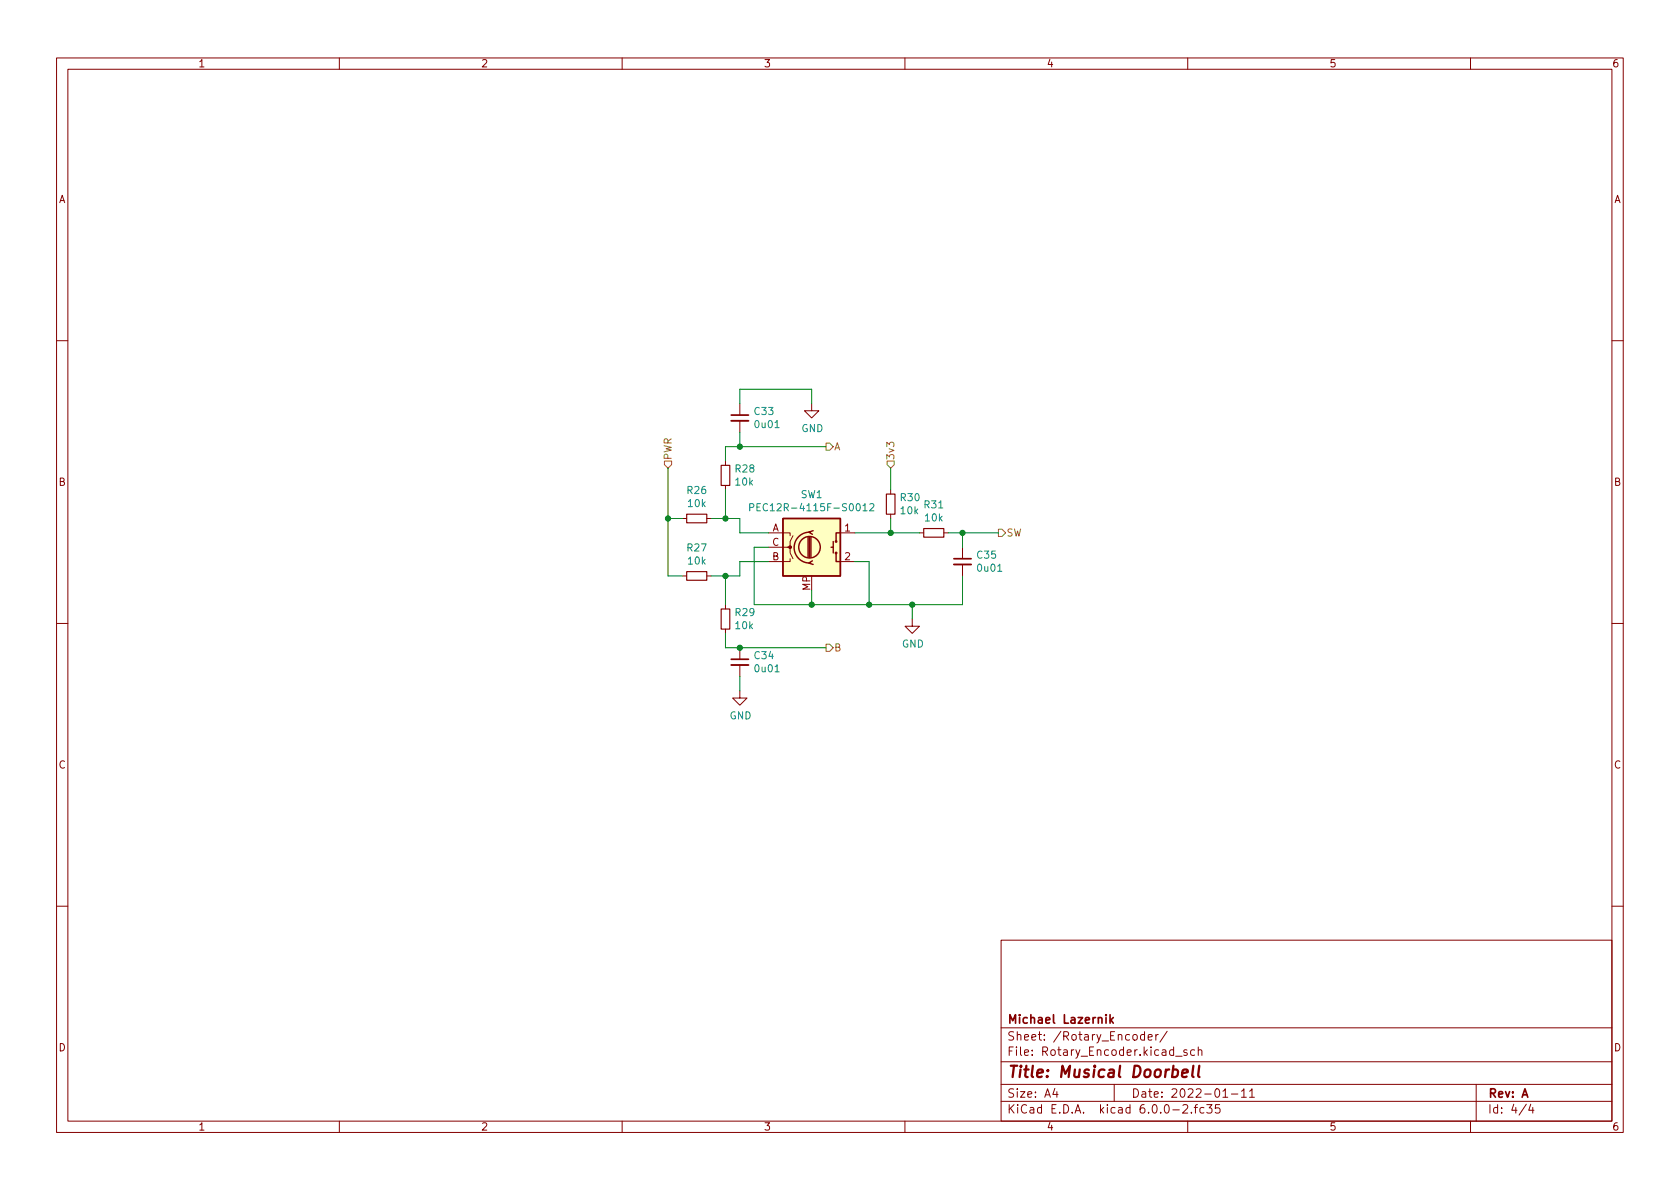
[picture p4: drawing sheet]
<svg xmlns="http://www.w3.org/2000/svg" width="297mm" height="210mm" viewBox="0 0 297 210" stroke-linecap="round" stroke-linejoin="round" font-family="sans-serif">
<g fill="none" stroke="#840000" stroke-width=".18">
<path d="M10 10.2h277v190.1h-277zM12 12.2h273v186.1h-273zM60 10.2v2M110 10.2v2M160 10.2v2M210 10.2v2M260 10.2v2M10 60.2h2M130.8 71.4v2M130.8 74.4v2M143.5 71.4v1.2h1.3l-1.3 1.3-1.3-1.3h1.3M285 60.2h2"/>
<path d="M120.6 91.7h.8M125 91.7h.7M128.3 81.5v.8M128.3 85.8v.8M135.9 94.2h3.8v.5M135.9 96.8h3.8v1l.5 1M139.7 98.8v.5h-3.8M140.2 94.7l-.5 1.1v1h-.5M148.6 94.2h2.5M148.6 99.3h2.5M157.5 86.6v.8M157.5 90.9v.8"/>
<path d="M162.6 94.2h.7M166.9 94.2h.7M170.2 96.8v2M170.2 99.8v2M10 110.2h2M120.6 101.8h.8M125 101.8h.7M128.3 106.9v.8M128.3 111.2v.8M130.8 114.5v2.1M130.8 117.6v2M161.3 109.5v1.2h1.3l-1.3 1.3-1.3-1.3h1.3"/>
<path d="M285 110.2h2M130.8 122.2v1.2h1.3l-1.3 1.3-1.3-1.3h1.3M10 160.2h2M177 166.3h108v32h-108zM285 160.2h2M60 198.3v2M110 198.3v2M160 198.3v2M177 194.8h108M177 191.8h108M177 187.8h108M177 181.8h108"/>
<path d="M186.5 192.5l-.4 1h1M186.9 193v1M197 191.8v3M202.4 183l-.5-.1-.3 .3v.4l.2 .3h.6M202.4 182.4v1.5M203 183.4l.7-.1-.1-.3-.4-.1-.2 .2 .1 .8h.5M204.4 182.9v1M204.8 182.9l-.3 .1-.1 .2M206.4 182.4l-1.3 1.9M207.9 186.8h1.1M209.1 195.5l.6-.2 .2 .2 .1 .3-.9 1h.9M209.9 185.7l-.4-.1-.2 .2 .1 .3 .5 .1v.4h-.6"/>
<path d="M210 198.3v2M210.6 196.7v.1M211.1 195.8h.6M211.2 185.7l-.4-.1-.3 .3v.4l.1 .3h.6M211.7 195.3l-.3 .2v1.3M211.9 185.8l.2-.2 .3 .1 .1 .9M211.9 185.1v1.5M212.9 195.9l-.5-.1-.3 .3v.4l.2 .3h.6M213.4 195.3h.9l-.5 .6 .4 .1v.7l-.2 .1h-.4l-.2-.1M215.6 195.3h-.7v.7l.2-.1 .5 .1 .1 .2-.1 .5-.2 .1-.5-.1M216.2 193l.4-.5v1.5M216.2 194h.9"/>
<path d="M217.7 193.5h1.2M219.5 193l.4-.5v1.5M219.5 194h.9M220.9 193l.5-.5v1.5M220.9 194h.9M260 198.3v2M261 191.8v6.5M269.9 195.3l-1.3 1.9M270.6 195.3l-.3 1h.9M271 195.8v1"/>
</g>
<path d="M209 189.8l1-.2v-.4l-.2-.1-.6 .1-.2 1 .2 .3 .6-.1M211 188.5l-.2 1.7 .2 .3M212 188.5l-.2 1.7 .3 .3" fill="none" stroke="#840000" stroke-width=".4"/>
<path d="M129.3 73.4h3M168.7 98.8h3M129.3 116.6h3M195.6 179.4v.2M195.6 179.9v1M196.3 179.4v1.5M196.8 179.9l-.5 .6M196.4 180.4l.4 .5" fill="none" stroke="#840000" stroke-width=".3"/>
<path d="M129.3 74.4h3M168.7 99.8h3M129.3 117.6h3" fill="none" stroke="#840000" stroke-width=".33"/>
<path d="M121.4 90.9h3.6v1.6h-3.6zM127.5 82.3h1.5v3.5h-1.5zM156.7 87.4h1.5v3.5h-1.5zM163.3 93.5h3.6v1.5h-3.6zM121.4 101.1h3.6v1.5h-3.6zM127.5 107.7h1.5v3.5h-1.5z" fill="none" stroke="#840000" stroke-width=".2"/>
<path d="M138.4 91.7h10.2v10.1h-10.2z" fill="#ffffc2" stroke="#ffffc2" stroke-width=".18"/>
<g fill="none" stroke="#840000" stroke-width=".25">
<path d="M138.4 91.7h10.2v10.1h-10.2zM142.9 95v3.5M143.1 94.1a2.73 2.73 0 0 0-2.7 2.7 2.73 2.73 0 0 0 2.7 2.8M143.1 95v3.5M143.4 95v3.5M143.6 99.2l-.6 .4 .8 .2M143.8 93.8l-.8 .3 .6 .4M146.9 96.8h.4M147.3 95.8v2M147.8 97.8v1.5h.8M148.6 94.2h-.8v1.6"/>
<circle cx="143.1" cy="96.8" r="1.9"/>
<circle cx="147.8" cy="95.8" r=".13"/>
<circle cx="147.8" cy="97.8" r=".13"/>
</g>
<circle cx="139.7" cy="96.8" r=".25" fill="#840000" stroke="#840000" stroke-width=".18"/>
<path d="M132.6 89.7h.6l.1-.2-.1-.3-.6-.1v1.2M133.8 89.7h.5M134.4 89.1h-.6v1.2h.6M152.6 90.3h.7M153.8 89.2l.5-.1 .2 .3-.8 .9h.8" fill="none" stroke="#008484" stroke-width=".18"/>
<path d="M146 78.4h.7l.6 .6-.6 .6h-.7zM117.5 81.5h1.2v.7l-.6 .6-.6-.6zM156.8 81.5h1.3v.7l-.6 .6-.7-.6zM176.5 93.6h.7l.6 .6-.6 .7h-.7zM146 113.9h.7l.6 .6-.6 .7h-.7z" fill="none" stroke="#848400" stroke-width=".18"/>
<g fill="none" stroke="#008400" stroke-width=".18">
<path d="M130.8 71.4v-2.6h12.7v2.6M130.8 76.4v2.6M146 79h-17.7v2.5M118.1 82.8v19h2.5M118.1 91.7h2.5M125.7 91.7h5.1v2.5h5.1M128.3 86.6v5.1M135.9 99.3h-5.1v2.5h-5.1M135.9 96.8h-2.6v10.1h36.9v-5.1M151.1 94.2h11.5M151.1 99.3h2.6v7.6M157.5 82.8v3.8"/>
<path d="M157.5 91.7v2.5M167.6 94.2h8.9M170.2 94.2v2.6M128.3 112v2.5h17.7M128.3 101.8v5.1M130.8 119.6v2.6M143.5 104.4v2.5M161.3 106.9v2.6"/>
</g>
<g fill="#008400" stroke="#008400" stroke-width=".18">
<circle cx="118.1" cy="91.7" r=".46"/>
<circle cx="130.8" cy="79" r=".46"/>
<circle cx="128.3" cy="101.8" r=".46"/>
<circle cx="128.3" cy="91.7" r=".46"/>
<circle cx="153.7" cy="106.9" r=".46"/>
<circle cx="143.5" cy="106.9" r=".46"/>
<circle cx="161.3" cy="106.9" r=".46"/>
<circle cx="157.5" cy="94.2" r=".46"/>
<circle cx="170.2" cy="94.2" r=".46"/>
<circle cx="130.8" cy="114.5" r=".46"/>
</g>
<text font-size="2.8" fill="#840000" x="178" y="190.6">Title: Musical Doorbell</text>
<g font-size="2.1" fill="#840000">
<text x="178" y="184">Sheet: /Rotary_Encoder/</text>
<text x="178" y="181">Michael Lazernik</text>
<text x="178" y="186.7">File: Rotary_Encoder.kicad_sch</text>
<text x="178" y="196.9">KiCad E.D.A. kicad 6.0.0-2.fc35</text>
<text x="178" y="194.1">Size: A4</text>
<text x="200" y="194.1">Date: 2022-01-11</text>
<text x="263" y="194.1">Rev: A</text>
<text x="263" y="196.9">Id: 4/4</text>
</g>
<g font-size="1.8" fill="#840000">
<text x="35" y="11.9">1</text>
<text x="85" y="11.9">2</text>
<text x="135" y="11.9">3</text>
<text x="185" y="11.9">4</text>
<text x="235" y="11.9">5</text>
<text x="285" y="11.9">6</text>
<text x="10.3" y="35.9">A</text>
<text x="285.3" y="35.9">A</text>
<text x="10.3" y="85.9">B</text>
<text x="285.3" y="85.9">B</text>
<text x="136.5" y="94">A</text>
<text x="149.4" y="94">1</text>
<text x="136.5" y="99.1">B</text>
<text x="136.5" y="96.5">C</text>
<text x="149.4" y="99.1">2</text>
<text x="143.3" y="104.4" transform="rotate(-90 143.3 104.4)">MP</text>
<text x="10.3" y="135.9">C</text>
<text x="285.3" y="135.9">C</text>
<text x="10.3" y="185.9">D</text>
<text x="285.3" y="185.9">D</text>
<text x="35" y="199.9">1</text>
<text x="85" y="199.9">2</text>
<text x="135" y="199.9">3</text>
<text x="185" y="199.9">4</text>
<text x="235" y="199.9">5</text>
<text x="285" y="199.9">6</text>
</g>
<g font-size="1.8" fill="#008484">
<text x="133.4" y="73.4">C33</text>
<text x="133.6" y="75.7">0u01</text>
<text x="141.7" y="76.4">GND</text>
<text x="130.1" y="83.5">R28</text>
<text x="121.6" y="87.3">R26</text>
<text x="121.7" y="89.7">10k</text>
<text x="130.1" y="85.8">10k</text>
<text x="141.6" y="88.1">SW1</text>
<text x="159.3" y="88.6">R30</text>
<text x="163.5" y="89.9">R31</text>
<text x="134.4" y="90.4">PEC12R-4115F-S0012</text>
<text x="159.3" y="90.9">10k</text>
<text x="163.6" y="92.2">10k</text>
<text x="121.6" y="97.5">R27</text>
<text x="121.7" y="99.8">10k</text>
<text x="172.8" y="98.8">C35</text>
<text x="173" y="101.1">0u01</text>
<text x="130.1" y="108.9">R29</text>
<text x="130.1" y="111.2">10k</text>
<text x="133.4" y="116.6">C34</text>
<text x="133.6" y="118.9">0u01</text>
<text x="159.5" y="114.5">GND</text>
<text x="129" y="127.2">GND</text>
</g>
<g font-size="1.8" fill="#848400">
<text x="118.7" y="81.4" transform="rotate(-90 118.7 81.4)">PWR</text>
<text x="147.4" y="79.6">A</text>
<text x="158.1" y="81.4" transform="rotate(-90 158.1 81.4)">3v3</text>
<text x="177.9" y="94.9">SW</text>
<text x="147.4" y="115.2">B</text>
</g>
</svg>
